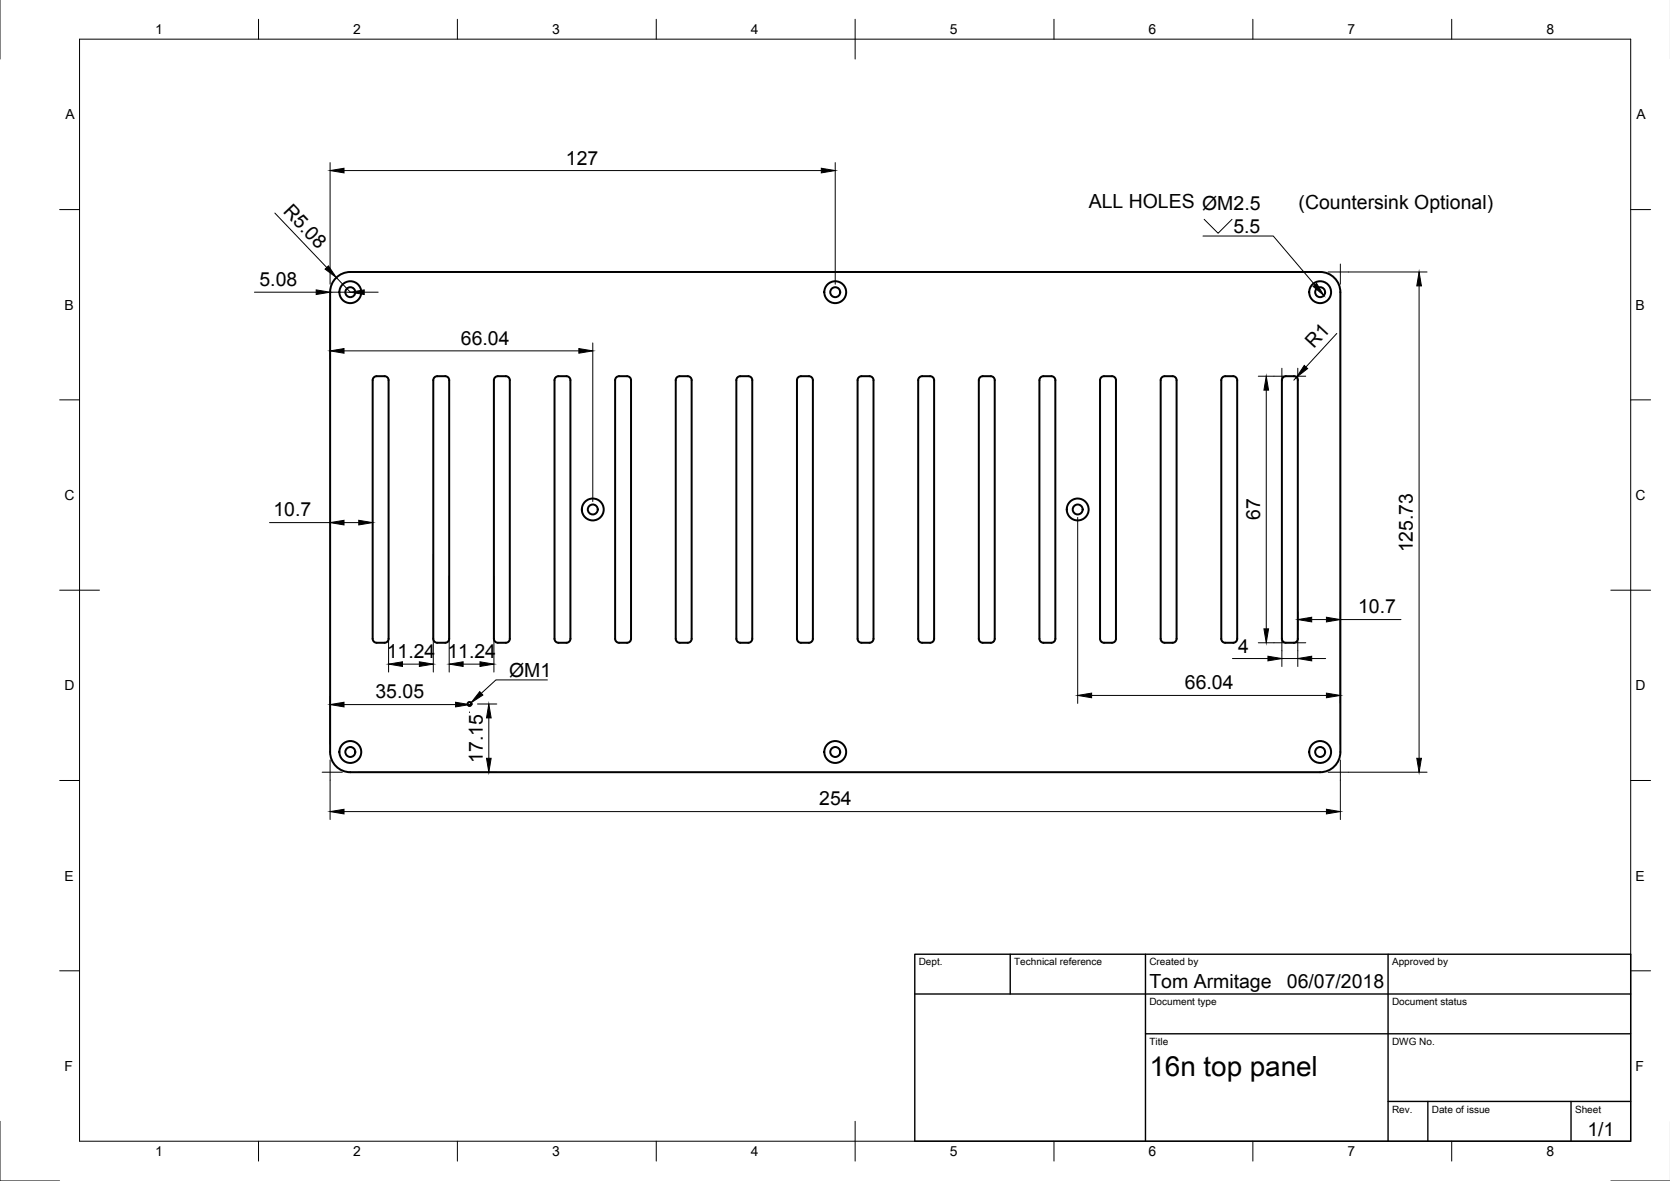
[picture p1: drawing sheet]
<svg xmlns="http://www.w3.org/2000/svg" width="420mm" height="297mm" viewBox="0 0 420 297" stroke-linecap="round" stroke-linejoin="round" font-family="sans-serif">
<!-- layer: Visible -->
<g fill="none" stroke="#000" stroke-width=".5">
<path d="M84.2 70.2a5.1 5.1 0 0 1 3.9-1.8h244a5.1 5.1 0 0 1 5.1 5.1v115.6a5.1 5.1 0 0 1-5.1 5.1h-244a5.1 5.1 0 0 1-5-5.1v-115.6a5.1 5.1 0 0 1 1.1-3.3zM94.1 94.9l.7-.3h2a1 1 0 0 1 1 1v65.1a1 1 0 0 1-1 1h-2a1 1 0 0 1-1-1v-65.1zM109.3 94.9l.7-.3h2a1 1 0 0 1 1 1v65.1a1 1 0 0 1-1 1h-2a1 1 0 0 1-1-1v-65.1zM125.3 94.6h2a1 1 0 0 1 1 1v65.1a1 1 0 0 1-1 1h-2M125.3 94.6a1 1 0 0 0-1 1v65.1a1 1 0 0 0 1 1M139.8 94.9l.7-.3h2a1 1 0 0 1 1 1v65.1a1 1 0 0 1-1 1h-2a1 1 0 0 1-1-1v-65.1zM155.1 94.9l.7-.3h2a1 1 0 0 1 1 1v65.1a1 1 0 0 1-1 1h-2a1 1 0 0 1-1-1v-65.1zM170.3 94.9l.7-.3h2a1 1 0 0 1 1 1v65.1a1 1 0 0 1-1 1h-2a1 1 0 0 1-1-1v-65.1zM185.6 94.9l.7-.3h2a1 1 0 0 1 1 1v65.1a1 1 0 0 1-1 1h-2a1 1 0 0 1-1-1v-65.1zM200.8 94.9l.7-.3h2a1 1 0 0 1 1 1v65.1a1 1 0 0 1-1 1h-2a1 1 0 0 1-1-1v-65.1zM216.1 94.9l.7-.3h2a1 1 0 0 1 1 1v65.1a1 1 0 0 1-1 1h-2a1 1 0 0 1-1-1v-65.1zM231.3 94.9l.7-.3h2a1 1 0 0 1 1 1v65.1a1 1 0 0 1-1 1h-2a1 1 0 0 1-1-1v-65.1z"/>
<path d="M246.6 94.9l.7-.3h2a1 1 0 0 1 1 1v65.1a1 1 0 0 1-1 1h-2a1 1 0 0 1-1-1v-65.1zM261.8 94.9l.7-.3h2a1 1 0 0 1 1 1v65.1a1 1 0 0 1-1 1h-2a1 1 0 0 1-1-1v-65.1zM277.1 94.9l.7-.3h2a1 1 0 0 1 1 1v65.1a1 1 0 0 1-1 1h-2a1 1 0 0 1-1-1v-65.1zM292.3 94.9l.7-.3h2a1 1 0 0 1 1 1v65.1a1 1 0 0 1-1 1h-2a1 1 0 0 1-1-1v-65.1zM307.6 94.9l.7-.3h2a1 1 0 0 1 1 1v65.1a1 1 0 0 1-1 1h-2a1 1 0 0 1-1-1v-65.1zM322.8 94.9l.7-.3h2a1 1 0 0 1 1 1v65.1a1 1 0 0 1-1 1h-2a1 1 0 0 1-1-1v-65.1z"/>
<circle cx="88.1" cy="73.5" r="1.25"/>
<circle cx="88.1" cy="73.5" r="2.75"/>
<circle cx="210.1" cy="73.5" r="1.25"/>
<circle cx="210.1" cy="73.5" r="2.75"/>
<circle cx="332.1" cy="73.5" r="1.25"/>
<circle cx="332.1" cy="73.5" r="2.75"/>
<circle cx="149.1" cy="128.1" r="1.25"/>
<circle cx="149.1" cy="128.1" r="2.75"/>
<circle cx="271.1" cy="128.1" r="1.25"/>
<circle cx="271.1" cy="128.1" r="2.75"/>
<circle cx="118.1" cy="177.1" r=".5"/>
<circle cx="88.1" cy="189.1" r="1.25"/>
<circle cx="88.1" cy="189.1" r="2.75"/>
<circle cx="210.1" cy="189.1" r="1.25"/>
<circle cx="210.1" cy="189.1" r="2.75"/>
<circle cx="332.1" cy="189.1" r="1.25"/>
<circle cx="332.1" cy="189.1" r="2.75"/>
</g>
<!-- layer: Border -->
<g fill="none" stroke="#000" stroke-width=".25">
<path d="M0 -.1v15M20 9.9h390.3v277.1h-390.3zM65 4.8v5.1M115.1 4.8v5.1M165.1 4.8v5.1M215.1 4.8v10.1M265.2 4.8v5.1M315.2 4.8v5.1M365.2 4.8v5.1M15 52.7h5M410.3 52.7h5M15 100.6h5"/>
<path d="M410.3 100.6h5M15 148.4h10M405.3 148.4h10M15 196.3h5M410.3 196.3h5M15 244.2h5M410.3 244.2h5M0 282v15h15M65 287v5M115.1 287v5M165.1 287v5M215.1 282v10"/>
<path d="M265.2 287v5M315.2 287v5M365.2 287v5M405.3 297h14.9"/>
</g>
<!-- layer: TitleBlock -->
<path d="M230.2 240h180.1v47h-180.1zM230.2 250h180.1M254.2 240v10M288.2 240v47M349.2 240v47M288.2 260h122.1M349.2 277h61.1M359.2 277v10M395.3 277v10" fill="none" stroke="#000" stroke-width=".35"/>
<!-- layer: Dimensions -->
<g fill="none" stroke="#000" stroke-width=".25">
<path d="M69.1 53.6l13.1 13.7M83.1 40.9v30.6M86.6 42.9h120M210.1 40.9v30.6M64 73.5h15.6M83.1 75.5v14.8M84.6 69.8l3.5 3.7h-5M91.6 73.5h3.5M334.1 68.4h24.9M337.2 66.4v5.1M337.2 75.5v111.6M357 71.9v118.8"/>
<path d="M86.6 88.3h59M149.1 86.3v39.8M316.6 94.6h6.9M318.6 98.1v60.1M322.5 92.6v3M325.5 94.6h3M326.2 94.9l-.7 .7M326.5 92.6v3M336.3 83.9l-7.7 8.4M67.8 131.4h15.3M86.6 131.4h3.7M97.8 139.5v29.5"/>
<path d="M109 139.5v29.5M271.1 130.1v46.8M113 144.8v24.2M124.3 144.8v24.2M326.5 153.8v4.9M330 155.8h3.7M337.2 155.8h15.3M83.1 175.2v11.9M86.6 177.2h28M101.3 167h4.2M116.5 167h4.3M118.1 179.1v.1"/>
<path d="M120.1 177.1h4.9M274.6 174.9h59.1M310.1 165.6h8.9M316.6 161.7h6.9M322.5 160.7v6.9M322.5 165.6h4M325.5 161.7h3M326.5 160.7v6.9M330 165.6h3.5M81.1 194.2h5M83.1 191.1v15M90.1 194.2h34.9"/>
<path d="M123 180.6v10.1M334.1 194.2h24.9M337.2 191.1v15M86.6 204.1h247.1"/>
</g>
<g fill="#000" stroke="#000" stroke-width=".25">
<path d="M83.1 42.9l3.5-.6v1.2zM206.6 42.3l3.5 .6-3.5 .6zM79.6 72.9l3.5 .6-3.5 .6zM81.8 67.7l.8-.8 2 2.9zM88.1 73.5l3.5-.6v1.2zM357 68.4l.6 3.5h-1.2zM83.1 88.3l3.5-.6v1.1zM145.6 87.7l3.5 .6-3.5 .5zM318.6 94.6l.6 3.5h-1.2zM328.1 91.9l.9 .8-2.8 2.2zM83.1 131.4l3.5-.5v1.1zM90.3 130.9l3.5 .5-3.5 .6z"/>
<path d="M318 158.2h1.2l-.6 3.5zM326.5 155.8l3.5-.6v1.2zM333.7 155.2l3.5 .6-3.5 .6zM83.1 177.2l3.5-.6v1.2zM97.8 167l3.5-.5v1.1zM105.5 166.5l3.5 .5-3.5 .6zM114.6 176.6l3.5 .6-3.5 .6zM113 167l3.5-.5v1.1zM120.8 166.5l3.5 .5-3.5 .6zM271.1 174.9l3.5-.6v1.2zM319 165l3.5 .6-3.5 .6zM326.5 165.6l3.5-.6v1.2z"/>
<path d="M333.7 174.3l3.5 .6-3.5 .6zM123 177.1l.6 3.5h-1.2zM122.4 190.7h1.2l-.6 3.5zM356.4 190.7h1.2l-.6 3.5zM83.1 204.1l3.5-.6v1.2zM333.7 203.5l3.5 .6-3.5 .6z"/>
</g>
<!-- layer: Annotations -->
<path d="M302.7 59.4h17.6l10.5 12.3M303 55.2l3.5 3.5 3.5-3.5M137.7 171h-12.9l-3.7 3.4" fill="none" stroke="#000" stroke-width=".25"/>
<path d="M330.4 72l.8-.7 1.9 3zM120.7 174l.8 .8-3 2z" fill="#000" stroke="#000" stroke-width=".25"/>
<text font-size="7" x="289.2" y="270.5">16n top panel</text>
<g font-size="4.9">
<text x="142.4" y="41.4">127</text>
<text x="71" y="53.3" transform="rotate(46 71 53.3)">R5.08</text>
<text x="273.9" y="52.3">ALL HOLES ØM2.5</text>
<text x="326.7" y="52.7">(Countersink Optional)</text>
<text x="310.3" y="58.7">5.5</text>
<text x="65.3" y="71.9">5.08</text>
<text x="116" y="86.7">66.04</text>
<text x="330.6" y="87.9" transform="rotate(-47 330.6 87.9)">R1</text>
<text x="68.8" y="129.9">10.7</text>
<text x="317" y="130.8" transform="rotate(-90 317 130.8)">67</text>
<text x="355.5" y="138.9" transform="rotate(-90 355.5 138.9)">125.73</text>
<text x="341.7" y="154.3">10.7</text>
<text x="97.3" y="165.5">11.24</text>
<text x="112.6" y="165.5">11.24</text>
<text x="311.5" y="164.1">4</text>
<text x="128.1" y="170.3">ØM1</text>
<text x="298.1" y="173.4">66.04</text>
<text x="94.5" y="175.7">35.05</text>
<text x="121.4" y="191.9" transform="rotate(-90 121.4 191.9)">17.15</text>
<text x="206.1" y="202.6">254</text>
<text x="289.2" y="248.5">Tom Armitage</text>
<text x="323.8" y="248.5">06/07/2018</text>
<text x="399.4" y="285.6">1/1</text>
</g>
<g font-size="3.5">
<text x="39" y="8.6">1</text>
<text x="88.9" y="8.6">2</text>
<text x="138.9" y="8.6">3</text>
<text x="188.9" y="8.6">4</text>
<text x="239" y="8.6">5</text>
<text x="288.9" y="8.6">6</text>
<text x="339" y="8.6">7</text>
<text x="389.1" y="8.6">8</text>
<text x="16.4" y="30">A</text>
<text x="411.7" y="30">A</text>
<text x="16.2" y="77.9">B</text>
<text x="411.5" y="77.9">B</text>
<text x="16.3" y="125.8">C</text>
<text x="411.5" y="125.8">C</text>
<text x="16.2" y="173.6">D</text>
<text x="411.5" y="173.6">D</text>
<text x="16.3" y="221.5">E</text>
<text x="411.5" y="221.5">E</text>
<text x="16.3" y="269.4">F</text>
<text x="411.5" y="269.4">F</text>
<text x="39" y="290.8">1</text>
<text x="88.9" y="290.8">2</text>
<text x="138.9" y="290.8">3</text>
<text x="188.9" y="290.8">4</text>
<text x="239" y="290.8">5</text>
<text x="288.9" y="290.8">6</text>
<text x="339" y="290.8">7</text>
<text x="389.1" y="290.8">8</text>
</g>
<g font-size="2.5">
<text x="231.2" y="242.8">Dept.</text>
<text x="255.2" y="242.8">Technical reference</text>
<text x="289.2" y="242.8">Created by</text>
<text x="350.2" y="242.8">Approved by</text>
<text x="289.2" y="252.8">Document type</text>
<text x="350.2" y="252.8">Document status</text>
<text x="289.2" y="262.8">Title</text>
<text x="350.2" y="262.8">DWG No.</text>
<text x="350.2" y="279.8">Rev.</text>
<text x="360.2" y="279.8">Date of issue</text>
<text x="396.3" y="279.8">Sheet</text>
</g>
</svg>
